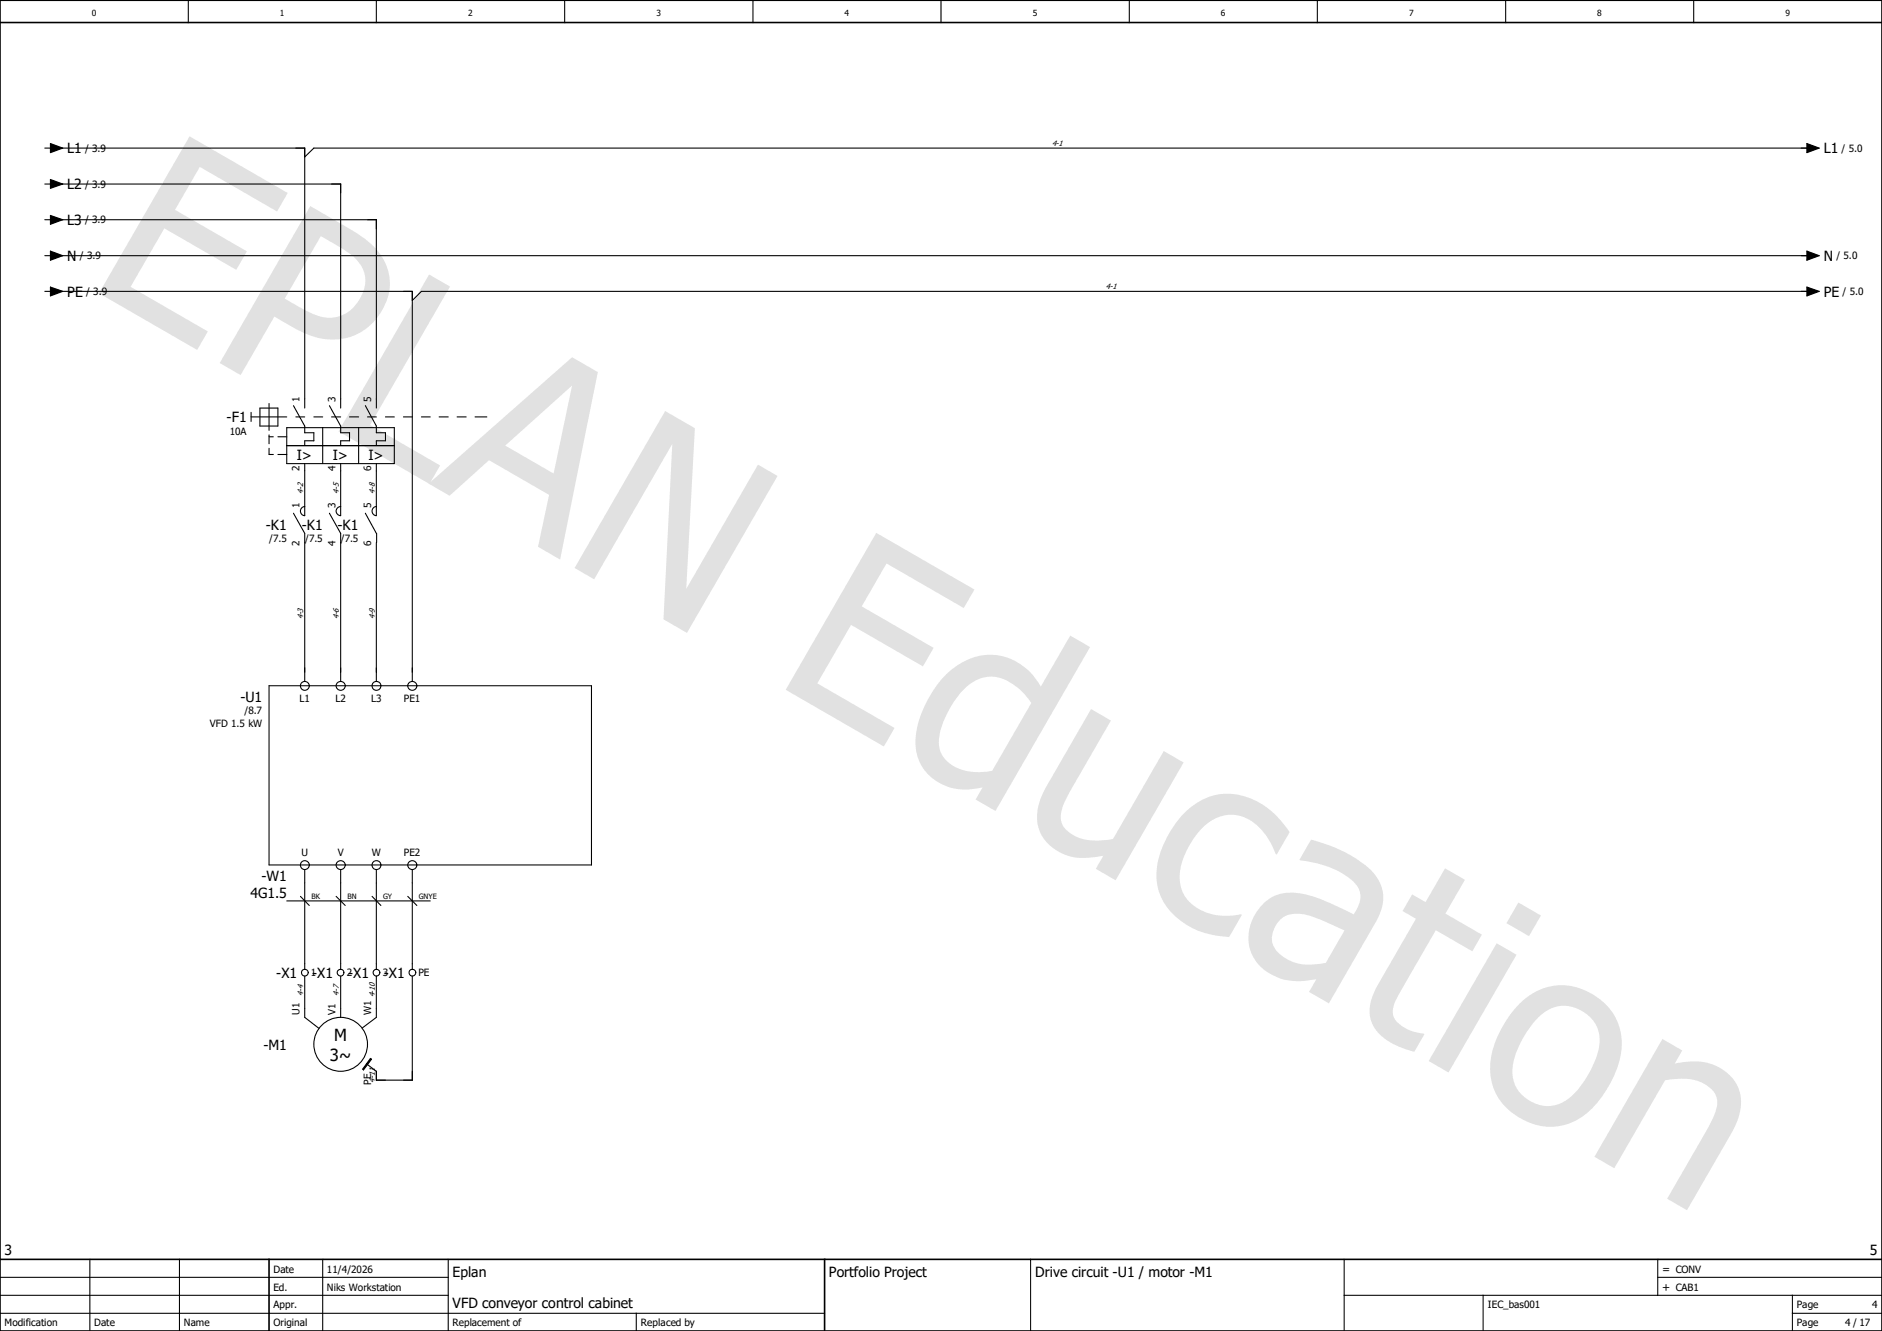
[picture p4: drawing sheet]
<svg xmlns="http://www.w3.org/2000/svg" width="297mm" height="210mm" viewBox="0 0 297 210" stroke-linecap="round" stroke-linejoin="round" font-family="sans-serif">
<path d="M210.1 -.1l-210.1 210.2M0 160.4l70.2 49.6M0 210v.1" fill="none" stroke="#fff" stroke-width=".16"/>
<g fill="none" stroke="#000" stroke-width=".17">
<path d="M29.7 0v3.6M59.4 0v3.6M89.1 0v3.6M118.8 0v3.6M148.5 0v3.6M178.2 0v3.6M207.9 0v3.6M237.6 0v3.6M267.3 0v3.6M14.2 198.7v11.3M28.3 198.7v11.3M50.9 198.7v11.3"/>
<path d="M70.7 198.7v11.3M162.6 198.7v11.3M212.1 198.7v11.3M261.6 198.7v5.7M0 207.2h130.1M0 204.4h70.7M0 201.5h70.7M100.4 207.2v2.8M212.1 204.4h84.9M234.1 204.4v5.6M261.6 201.5h35.4M282.9 207.2h14.1"/>
<path d="M282.9 204.4v5.6"/>
</g>
<path d="M0 3.6h297M0 0h297v210h-297zM0 198.7h297M42.5 198.7v11.3M130.1 198.7v11.3" fill="none" stroke="#000" stroke-width=".25"/>
<path d="M29.9 21.5l15.5 9-1.7 2.9-12.2-7.1-3.9 6.8 11.4 6.6-1.7 2.9-11.4-6.6-5.3 9.3 12.2 7-1.7 2.9-15.5-8.9zM49 32.5l6.2 3.6a12.1 12.1 0 0 1 5.8 5.9 8.4 8.4 0 0 1-2.2 8.9 9.4 9.4 0 0 1-11.2 1.4l-4.3-2.3-5.3 9.2-3.3-1.9zM50.6 37.3l-5.7 9.8 2.3 1.3a8.8 8.8 0 0 0 5.6 1.7 6.1 6.1 0 0 0 4.7-6.9 7.2 7.2 0 0 0-3.6-4.1zM67.7 43.3l3.3 1.9-12.6 21.9 11.1 6.3-1.7 3-14.4-8.3zM67.6 76.3l22.7-19.9 4 2.3-5.9 29.6-3.5-2 1.8-8.2-9.5-5.5-6.2 5.6zM79.7 70.3l7.7 4.4 2.9-13.9zM105 64.9l4.7 2.7-1.4 25.3 11.3-19.6 3.1 1.8-14.3 24.8-3.7-2.2 1.4-27.6-12.3 21.3-3.1-1.8zM138.3 84.1l15.5 8.9-1.7 2.9-12.2-7-3.9 6.8 11.3 6.5-1.6 2.9-11.4-6.5-5.3 9.2 12.2 7.1-1.7 2.9-15.5-9zM149.4 106.4a9.3 9.3 0 0 1 9.9-2.5 9.8 9.8 0 0 1 5 4.4l4.6-8 3.1 1.8-14.9 25.9-3.1-1.8 1.1-1.9a8.7 8.7 0 0 1-9.1-2.7 8.4 8.4 0 0 1-1-8 18.7 18.7 0 0 1 4.4-7.2zM152.1 108.8a14 14 0 0 0-3.9 8.4 4.8 4.8 0 0 0 4.1 4.4 10.4 10.4 0 0 0 4.3 0l6.2-10.7a9.3 9.3 0 0 0-5.7-4.1 5.9 5.9 0 0 0-5 2zM172.2 111.9l3.1 1.8-6.4 11.1a8.6 8.6 0 0 0-1.5 4.4 4 4 0 0 0 3 3 10.8 10.8 0 0 0 5.2 .2l8.1-13.9 3.1 1.8-10.7 18.6-3.2-1.8 1.2-2.1a9.5 9.5 0 0 1-7.1-.7 6.3 6.3 0 0 1-2.9-8l1.1-2.4zM186.7 128.5a9.4 9.4 0 0 1 12.7-1.5 14.8 14.8 0 0 1 4.1 4.3l-2 3.5-.2-.1a9.9 9.9 0 0 0-4.8-5.7 6.1 6.1 0 0 0-7.2 2.1 12 12 0 0 0-3.1 7.5 6.1 6.1 0 0 0 5.1 5.7 10.3 10.3 0 0 0 4.5 0l.2 .1-2 3.5a12.3 12.3 0 0 1-10.6-6 10 10 0 0 1 .4-9.1l1.6-2.7zM201.9 145.2a3.6 3.6 0 0 0-.3 5 7.5 7.5 0 0 0 7.1 1.8l.5-.1 3-5.1-2.4-1.1a10.6 10.6 0 0 0-6-1.5 3.1 3.1 0 0 0-1.9 1zM206.9 132.5a20.8 20.8 0 0 1 9.9 5.3 6 6 0 0 1 .6 7.3l-7.7 13.2-3.1-1.8 1.1-2a10 10 0 0 1-7.9-1.2 6.7 6.7 0 0 1-1.1-9.9 6.4 6.4 0 0 1 7-2.3 36.2 36.2 0 0 1 7.9 3.2 4.3 4.3 0 0 0 .9-3.8 7.3 7.3 0 0 0-3.8-3.3 22.3 22.3 0 0 0-5.6-1.5zM222.9 141.1l2.1 1.2 3.1-5.3 3.1 1.8-3.1 5.4 5.8 3.3-1.5 2.6-5.8-3.3-5.1 8.9a10.4 10.4 0 0 0-1.7 3.8 2.96 2.96 0 0 0 2 2.7 7.7 7.7 0 0 0 2.8 .9l.2 .1-1.6 2.8-1.2-.4a9.5 9.5 0 0 1-5.2-3.6 5.6 5.6 0 0 1-.1-5.2l.8-1.5 6-10.3-2.2-1.3zM236.2 148.8l3.1 1.8-10.7 18.6-3.1-1.8zM239.6 142.4l3.6 2.1-1.9 3.2-3.6-2zM239.5 158.6a9.2 9.2 0 0 1 13.2-.7 9.2 9.2 0 0 1 2.5 10.8 15.8 15.8 0 0 1-6.3 8 9 9 0 0 1-9.8-.8 9 9 0 0 1-3.4-10.6 18.1 18.1 0 0 1 3.8-6.7zM242.6 160.7a15.1 15.1 0 0 0-3.9 7.7 5.6 5.6 0 0 0 3.4 5.6 5.6 5.6 0 0 0 6.4-1.5 15.5 15.5 0 0 0 3.9-7.7 5.6 5.6 0 0 0-6.9-5.9 6.3 6.3 0 0 0-2.9 1.8zM262.4 163.9l3.1 1.9-1.2 2a9.5 9.5 0 0 1 7.8 1.1 6.2 6.2 0 0 1 2.2 7.5l-1.1 2.5-7 12.1-3.1-1.9 6.1-10.5a11.7 11.7 0 0 0 1.8-4.5 3.6 3.6 0 0 0-2.5-3.3 9.8 9.8 0 0 0-5.7-.3l-8 13.8-3.2-1.8z" fill="#e1e1e1"/>
<g fill="none" stroke="#000" stroke-width=".17">
<path d="M7.1 23.4h.9M7.1 29h.9M7.1 34.7h.9M8 22.6l1.9 .8-1.9 .7zM8 28.3l1.9 .7-1.9 .7zM8 34l1.9 .7-1.9 .7zM8 39.6l1.9 .7-1.9 .8zM8.5 23.4h39.6v41M8.5 29h45.3v35.4M8.5 34.7h50.9v29.7M285.2 22.6l1.9 .8-1.9 .7zM285.2 39.6l1.9 .7-1.9 .8z"/>
<path d="M285.7 23.4h-236.2l-1.4 1.4M7.1 46h.9M7.1 40.3h.9M8 45.3l1.9 .7-1.9 .7zM8.5 46h56.6v61.5M8.5 40.3h277.2M285.2 45.3l1.9 .7-1.9 .7zM285.7 46h-219.2l-1.4 1.4M39.6 65.8h5.7M39.6 65.1v1.4M41 64.4h2.9v2.8h-2.9zM42.5 63.7v4.2"/>
<path d="M42.5 68.6v1.4M42.5 70.7v1h.6M42.5 68.9h.6M43.9 68.9h1.4M43.9 71.7h1.4M45.3 67.5h16.9v5.7h-16.9zM45.3 70.3h16.9M46.3 64l1.8 3.2v1.1h1.4v1.3h-1.4v.7M46.7 65.8h1.4M48.1 73.2v8.2a.72 .72 0 0 1-.7-.8 .72 .72 0 0 1 .7-.7M49.5 65.8h1.4M50.9 67.5v5.7"/>
<path d="M52 64l1.8 3.2v1.1h1.4v1.3h-1.4v.7M52.3 65.8h1.5M53.8 73.2v8.2a.72 .72 0 0 1-.8-.8 .72 .72 0 0 1 .8-.7M55.2 65.8h1.4M56.6 67.5v5.7M57.7 64l1.7 3.2v1.1h1.4v1.3h-1.4v.7M58 65.8h1.4M59.4 73.2v8.2a.72 .72 0 0 1-.7-.8 .72 .72 0 0 1 .7-.7M60.8 65.8h1.4M63.7 65.8h1.4M66.5 65.8h1.4M69.3 65.8h1.4"/>
<path d="M72.1 65.8h1.5M75 65.8h1.8M46.3 81l1.8 3.2v23.3M52 81l1.8 3.2v23.3M57.7 81l1.7 3.2M59.4 85.6v21.9M59.4 84.2v1.4M42.5 108.2h50.8v28.3h-50.8zM48.1 137.2v15.8M53.8 137.2v15.8M59.4 137.2v15.8M65.1 137.2v15.8"/>
<path d="M45.3 142.2h22.6M47.4 141.4l1.4 1.5M48.1 154v6.5l2.2 1.8M53 141.4l1.5 1.5M53.8 154v6.5M58.7 141.4l1.4 1.5M59.4 154v6.5l-2.3 1.7M64.3 141.4l1.5 1.5M65.1 154v16.4h-5.7v-1.4l-1.6-1.1M58.5 167l.1 .1-1.2 1.7-.2-.1z"/>
<circle cx="48.1" cy="108.2" r=".7"/>
<circle cx="53.8" cy="108.2" r=".71"/>
<circle cx="59.4" cy="108.2" r=".7"/>
<circle cx="65.1" cy="108.2" r=".71"/>
<circle cx="48.1" cy="136.5" r=".7"/>
<circle cx="53.8" cy="136.5" r=".71"/>
<circle cx="59.4" cy="136.5" r=".7"/>
<circle cx="65.1" cy="136.5" r=".71"/>
<circle cx="48.1" cy="153.5" r=".54"/>
<circle cx="53.7" cy="153.5" r=".53"/>
<circle cx="59.4" cy="153.5" r=".53"/>
<circle cx="65.1" cy="153.5" r=".54"/>
<circle cx="53.8" cy="164.8" r="4.2"/>
</g>
<path d="M8 22.6l1.9 .8-1.9 .7zM8 28.3l1.9 .7-1.9 .7zM8 34l1.9 .7-1.9 .7zM8 39.6l1.9 .7-1.9 .8zM285.2 22.6l1.9 .8-1.9 .7zM285.2 39.6l1.9 .7-1.9 .8zM8 45.3l1.9 .7-1.9 .7zM285.2 45.3l1.9 .7-1.9 .7zM58.5 167l.1 .1-1.2 1.7-.2-.1z" fill="#000"/>
<g font-size="2.6">
<text x="52.1" y="167.4">3~</text>
<text x="52.7" y="164.2">M</text>
</g>
<g font-size="2.2">
<text x="10.6" y="24.2">L1</text>
<text x="10.6" y="29.8">L2</text>
<text x="287.8" y="24.2">L1</text>
<text x="10.6" y="35.5">L3</text>
<text x="10.6" y="41.1">N</text>
<text x="287.8" y="41.1">N</text>
<text x="10.6" y="46.8">PE</text>
<text x="287.8" y="46.8">PE</text>
<text x="35.8" y="66.6">-F1</text>
<text x="46.9" y="72.6">I&gt;</text>
<text x="52.5" y="72.6">I&gt;</text>
<text x="58.2" y="72.6">I&gt;</text>
<text x="42" y="83.6">-K1</text>
<text x="47.6" y="83.6">-K1</text>
<text x="53.3" y="83.6">-K1</text>
<text x="37.9" y="110.7">-U1</text>
<text x="39.5" y="141.6">4G1.5</text>
<text x="41.3" y="139">-W1</text>
<text x="43.6" y="154.3">-X1</text>
<text x="49.3" y="154.3">-X1</text>
<text x="54.9" y="154.3">-X1</text>
<text x="60.6" y="154.3">-X1</text>
<text x="41.6" y="165.6">-M1</text>
<text x=".7" y="198">3</text>
<text x="295.1" y="198">5</text>
<text x="71.4" y="201.5">Eplan</text>
<text x="130.8" y="201.5">Portfolio Project</text>
<text x="163.4" y="201.5">Drive circuit -U1 / motor -M1</text>
<text x="71.4" y="206.5">VFD conveyor control cabinet</text>
</g>
<g font-size="1.8">
<text x="262.3" y="203.7">+ CAB1</text>
<text x="262.3" y="200.8">= CONV</text>
</g>
<g font-size="1.6">
<text x="13.4" y="23.9">/ 3.9</text>
<text x="290.6" y="23.9">/ 5.0</text>
<text x="13.4" y="29.6">/ 3.9</text>
<text x="13.4" y="35.3">/ 3.9</text>
<text x="12.6" y="40.9">/ 3.9</text>
<text x="289.8" y="40.9">/ 5.0</text>
<text x="13.6" y="46.6">/ 3.9</text>
<text x="290.8" y="46.6">/ 5.0</text>
<text x="47.3" y="63.4" transform="rotate(-90 47.3 63.4)">1</text>
<text x="53" y="63.4" transform="rotate(-90 53 63.4)">3</text>
<text x="58.6" y="63.4" transform="rotate(-90 58.6 63.4)">5</text>
<text x="36.3" y="68.7">10A</text>
<text x="47.3" y="74.4" transform="rotate(-90 47.3 74.4)">2</text>
<text x="53" y="74.4" transform="rotate(-90 53 74.4)">4</text>
<text x="58.6" y="74.4" transform="rotate(-90 58.6 74.4)">6</text>
<text x="47.3" y="80.2" transform="rotate(-90 47.3 80.2)">1</text>
<text x="53" y="80.2" transform="rotate(-90 53 80.2)">3</text>
<text x="58.6" y="80.2" transform="rotate(-90 58.6 80.2)">5</text>
<text x="42.5" y="85.6">/7.5</text>
<text x="47.3" y="86.1" transform="rotate(-90 47.3 86.1)">2</text>
<text x="48.2" y="85.6">/7.5</text>
<text x="53" y="86.1" transform="rotate(-90 53 86.1)">4</text>
<text x="53.8" y="85.6">/7.5</text>
<text x="58.6" y="86.1" transform="rotate(-90 58.6 86.1)">6</text>
<text x="38.6" y="112.7">/8.7</text>
<text x="47.3" y="110.8">L1</text>
<text x="53" y="110.8">L2</text>
<text x="58.6" y="110.8">L3</text>
<text x="63.8" y="110.8">PE1</text>
<text x="33.1" y="114.7">VFD 1.5 kW</text>
<text x="47.6" y="135.1">U</text>
<text x="53.3" y="135.1">V</text>
<text x="58.7" y="135.1">W</text>
<text x="63.8" y="135.1">PE2</text>
<text x="49.1" y="154.1">1</text>
<text x="54.7" y="154.1">2</text>
<text x="60.4" y="154.1">3</text>
<text x="66" y="154.1">PE</text>
<text x="47.3" y="160.1" transform="rotate(-90 47.3 160.1)">U1</text>
<text x="53" y="160.1" transform="rotate(-90 53 160.1)">V1</text>
<text x="58.6" y="160.1" transform="rotate(-90 58.6 160.1)">W1</text>
<text x="58.6" y="171.2" transform="rotate(-90 58.6 171.2)">PE</text>
<text x="43.1" y="203.7">Ed.</text>
<text x="43.1" y="200.8">Date</text>
<text x="51.6" y="203.7">Niks Workstation</text>
<text x="51.6" y="200.8">11/4/2026</text>
<text x=".7" y="209.3">Modification</text>
<text x="14.9" y="209.3">Date</text>
<text x="29" y="209.3">Name</text>
<text x="43.1" y="209.3">Original</text>
<text x="43.1" y="206.5">Appr.</text>
<text x="71.4" y="209.3">Replacement of</text>
<text x="101.1" y="209.3">Replaced by</text>
<text x="234.8" y="206.5">IEC_bas001</text>
<text x="283.5" y="206.5">Page</text>
<text x="283.5" y="209.3">Page</text>
<text x="291.2" y="209.3">4 / 17</text>
<text x="295.4" y="206.5">4</text>
</g>
<g font-size="1.3">
<text x="14.5" y="2.5">0</text>
<text x="44.2" y="2.5">1</text>
<text x="73.9" y="2.5">2</text>
<text x="103.6" y="2.5">3</text>
<text x="133.3" y="2.5">4</text>
<text x="163" y="2.5">5</text>
<text x="192.7" y="2.5">6</text>
<text x="222.4" y="2.5">7</text>
<text x="252.1" y="2.5">8</text>
<text x="281.8" y="2.5">9</text>
</g>
<g font-size="1.2">
<text x="166" y="23.1">4-1</text>
<text x="174.5" y="45.7">4-1</text>
<text x="47.8" y="77.9" transform="rotate(-90 47.8 77.9)">4-2</text>
<text x="53.5" y="77.9" transform="rotate(-90 53.5 77.9)">4-5</text>
<text x="59.1" y="77.9" transform="rotate(-90 59.1 77.9)">4-8</text>
<text x="47.8" y="97.7" transform="rotate(-90 47.8 97.7)">4-3</text>
<text x="53.5" y="97.7" transform="rotate(-90 53.5 97.7)">4-6</text>
<text x="59.1" y="97.7" transform="rotate(-90 59.1 97.7)">4-9</text>
<text x="49.1" y="141.8">BK</text>
<text x="54.8" y="141.8">BN</text>
<text x="60.5" y="141.8">GY</text>
<text x="66.1" y="141.8">GNYE</text>
<text x="47.8" y="157.1" transform="rotate(-90 47.8 157.1)">4-4</text>
<text x="53.5" y="157.1" transform="rotate(-90 53.5 157.1)">4-7</text>
<text x="59.1" y="157.4" transform="rotate(-90 59.1 157.4)">4-10</text>
<text x="59.1" y="170.9" transform="rotate(-90 59.1 170.9)">4-11</text>
</g>
</svg>
